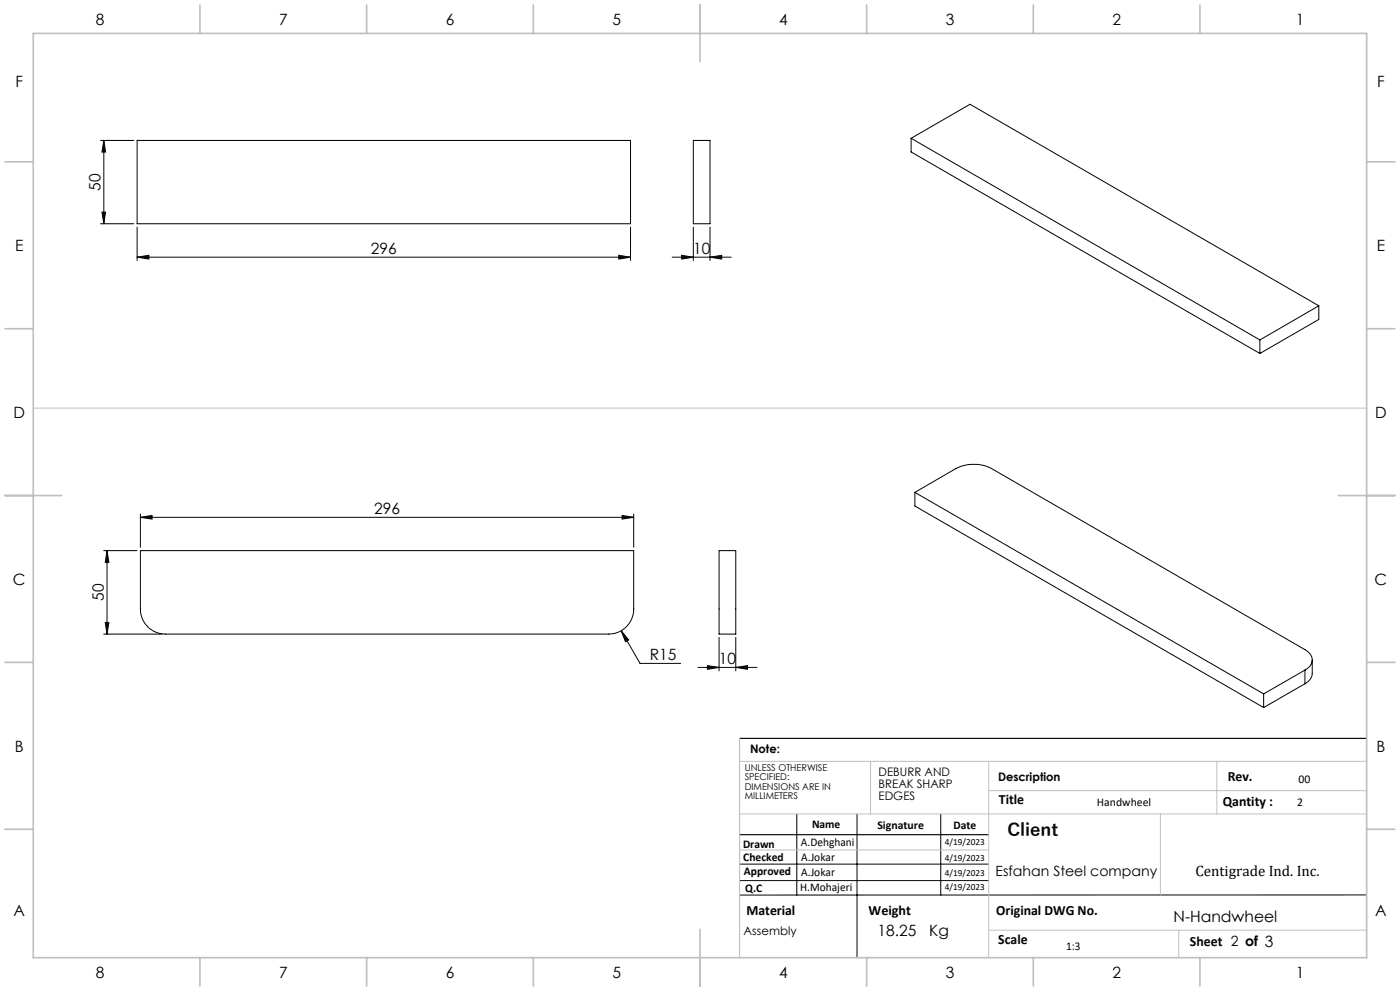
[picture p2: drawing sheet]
<svg xmlns="http://www.w3.org/2000/svg" width="420mm" height="297mm" viewBox="0 0 420 297" stroke-linecap="round" stroke-linejoin="round" font-family="sans-serif">
<g fill="none" stroke="#000" stroke-width=".3">
<path d="M30.2 42.1h9.9M31.2 42.1l.5 3.5h-1.1zM31.2 42.1v25M41.1 42.1h148.1v25h-148.1zM208 42.1h5v25h-5zM273.3 41.4v4.1l104.7 60.4M273.3 41.4l104.7 60.5M273.3 41.4l17.7-10.1 104.6 60.3M30.2 67.1h9.9M30.6 63.6h1.1l-.5 3.5zM41.1 77.1l3.6-.6v1.1zM41.1 77.1h148.1"/>
<path d="M41.1 68.1v10M185.6 76.5l3.6 .6-3.6 .5zM189.2 68.1v10M201.6 77.1h17.8M204.5 76.5l3.5 .6-3.5 .5zM208 68.1v10M213 77.1l3.5-.6v1.1zM213 68.1v10M395.6 91.6l-17.6 10.3M395.6 91.6v4.1l-17.6 10.2M378 101.9v4M42.1 155l3.5-.5v1.1z"/>
<path d="M42.1 154.1v9.9M42.1 155h148M186.6 154.5l3.5 .5-3.5 .6zM190.1 154.1v9.9M274.5 147.6l12.3-7.2a12 12 0 0 1 10.6 0l94.1 54.3a3.2 3.2 0 0 1 2.2 3.1 3.2 3.2 0 0 1-2.2 3M274.5 147.6v4.1l104.6 60.4M274.5 147.6l104.6 60.4M31.1 165h10M32.1 165l.6 3.6h-1.1zM32.1 165v25M42.1 165h148v17.5a7.5 7.5 0 0 1-7.5 7.5h-133a7.4 7.4 0 0 1-7.5-7.5zM215.7 165h5v25h-5z"/>
<path d="M31.1 190h17.5M31.6 186.5h1.1l-.6 3.5zM186.4 189.1l2.2 2.7-1 .5zM186.4 189.1l5.6 9.7h12.2M212.2 199.5l3.5 .5-3.5 .6zM215.7 191v10M220.7 191v10M393.7 197.8l-.1 4.8-.6 1-1.5 1.3M209.4 200h17.7M220.7 200l3.5-.5v1.1zM379.1 208v4.1M391.5 200.8v4.1"/>
<path d="M391.5 204.9l-12.4 7.2M391.5 200.8l-12.4 7.2M221.9 259h74.7M239 243.9v24.3M257.1 243.9v43.1M282.2 243.9v24.3M221.9 263.9h74.7M410 268.2h-188.1"/>
</g>
<path d="M221.9 221.3h188.1M221.9 250.2h74.7" fill="none" stroke="#000" stroke-width=".35"/>
<path d="M10 122.3h400M221.9 228.2h188.1M261.2 228.2v15.7M296.6 228.2v58.8M296.6 237h113.4M365.1 228.2v15.7M221.9 243.9h188.1M221.9 254.7h74.7M348.1 243.9v24.3M296.6 278.8h113.4M353.6 278.8v8.2" fill="none" stroke="#c0c0c0" stroke-width=".3"/>
<path d="M221.9 221.3v65.7" fill="none" stroke="#c0c0c0" stroke-width=".35"/>
<g fill="none" stroke="#c0c0c0" stroke-width=".5">
<path d="M10 10h400v277h-400zM60 1.5v8.5M110 1.5v8.5M160 1.5v8.5M210 1.5v17M260 1.5v8.5M310 1.5v8.5M360 1.5v8.5M1.5 48.5h8.5M410 48.5h8.5M1.5 98.5h8.5M410 98.5h8.5"/>
<path d="M1.5 148.5h17M401.5 148.5h17M1.5 198.5h8.5M410 198.5h8.5M1.5 248.5h8.5M410 248.5h8.5M210 278.5v17M60 287v8.5M110 287v8.5M160 287v8.5M260 287v8.5M310 287v8.5"/>
<path d="M360 287v8.5"/>
</g>
<g fill="#000">
<path d="M31.2 42.1l.5 3.5h-1.1zM30.6 63.6h1.1l-.5 3.5zM32.1 165l.6 3.6h-1.1zM31.6 186.5h1.1l-.6 3.5z"/>
<path d="M41.1 77.1l3.6-.6v1.1zM185.6 76.5l3.6 .6-3.6 .5z"/>
<path d="M42.1 155l3.5-.5v1.1zM186.6 154.5l3.5 .5-3.5 .6zM186.4 189.1l1.2 3.2 1-.5zM204.5 76.5l3.5 .6-3.5 .5zM213 77.1l3.5-.6v1.1zM212.2 199.5l3.5 .5-3.5 .6zM220.7 200l3.5-.5v1.1z"/>
</g>
<text font-size="5.3" x="302.2" y="250.7">Client</text>
<g font-size="4.7">
<text x="28.7" y="7.6">8</text>
<text x="83.7" y="7.6">7</text>
<text x="133.7" y="7.6">6</text>
<text x="183.7" y="7.6">5</text>
<text x="233.7" y="7.6">4</text>
<text x="283.7" y="7.6">3</text>
<text x="333.7" y="7.6">2</text>
<text x="388.7" y="7.6">1</text>
<text x="4.6" y="26.1">F</text>
<text x="413.1" y="26.1">F</text>
<text x="30.1" y="57.1" transform="rotate(-90 30.1 57.1)">50</text>
<text x="4.5" y="75.3">E</text>
<text x="111.3" y="76">296</text>
<text x="207.9" y="76">10</text>
<text x="413" y="75.3">E</text>
<text x="4" y="125.3">D</text>
<text x="412.5" y="125.3">D</text>
<text x="112.3" y="154">296</text>
<text x="3.9" y="175.3">C</text>
<text x="412.4" y="175.3">C</text>
<text x="31.1" y="180.1" transform="rotate(-90 31.1 180.1)">50</text>
<text x="194.9" y="197.8">R15</text>
<text x="215.7" y="199">10</text>
<text x="4.4" y="225.3">B</text>
<text x="412.9" y="225.3">B</text>
<text x="4" y="274.6">A</text>
<text x="412.5" y="274.6">A</text>
<text x="263.3" y="280.5">18.25</text>
<text x="278.8" y="280.5">Kg</text>
<text x="352.1" y="276.4">N-Handwheel</text>
<text x="28.7" y="293.1">8</text>
<text x="83.7" y="293.1">7</text>
<text x="133.7" y="293.1">6</text>
<text x="183.7" y="293.1">5</text>
<text x="233.7" y="293.1">4</text>
<text x="283.7" y="293.1">3</text>
<text x="333.7" y="293.1">2</text>
<text x="388.7" y="293.1">1</text>
</g>
<text font-size="4.5" x="358.6" y="262.6">Centigrade Ind. Inc.</text>
<g font-size="4.2">
<text x="368.3" y="234.1">Rev.</text>
<text x="299.7" y="240.9">Title</text>
<text x="366.8" y="241.6">Qantity :</text>
<text x="298.6" y="262.6">Esfahan Steel company</text>
<text x="223.9" y="274.2">Material</text>
<text x="260.6" y="274.2">Weight</text>
<text x="298.9" y="274.2">Original DWG No.</text>
<text x="299.5" y="282.8">Scale</text>
<text x="357" y="283.6">Sheet 2 of 3</text>
</g>
<g font-size="3.5">
<text x="225" y="225.7">Note:</text>
<text x="263.6" y="232.6">DEBURR AND</text>
<text x="263.6" y="236.1">BREAK SHARP</text>
<text x="263.6" y="239.7">EDGES</text>
<text x="299.4" y="234.1">Description</text>
<text x="389.6" y="234.7">00</text>
<text x="329.1" y="241.6">Handwheel</text>
<text x="389.2" y="241.6">2</text>
<text x="243.6" y="248.1">Name</text>
<text x="263.2" y="248.5">Signature</text>
<text x="286" y="248.5">Date</text>
<text x="222.9" y="254">Drawn</text>
<text x="240.3" y="253.6">A.Dehghani</text>
<text x="240.4" y="257.9">A.Jokar</text>
<text x="223" y="258.1">Checked</text>
<text x="223.2" y="262.1">Approved</text>
<text x="240.4" y="262.4">A.Jokar</text>
<text x="223.6" y="267.4">Q.C</text>
<text x="240.1" y="267.1">H.Mohajeri</text>
<text x="223.1" y="280.2">Assembly</text>
<text x="319.8" y="284.6">1:3</text>
</g>
<g font-size="2.8">
<text x="223.4" y="231">UNLESS OTHERWISE</text>
<text x="223.4" y="233.8">SPECIFIED:</text>
<text x="223.4" y="236.7">DIMENSIONS ARE IN</text>
<text x="223.4" y="239.5">MILLIMETERS</text>
<text x="283.5" y="253.2">4/19/2023</text>
<text x="283.5" y="258.1">4/19/2023</text>
<text x="283.5" y="262.7">4/19/2023</text>
<text x="283.5" y="266.6">4/19/2023</text>
</g>
</svg>
